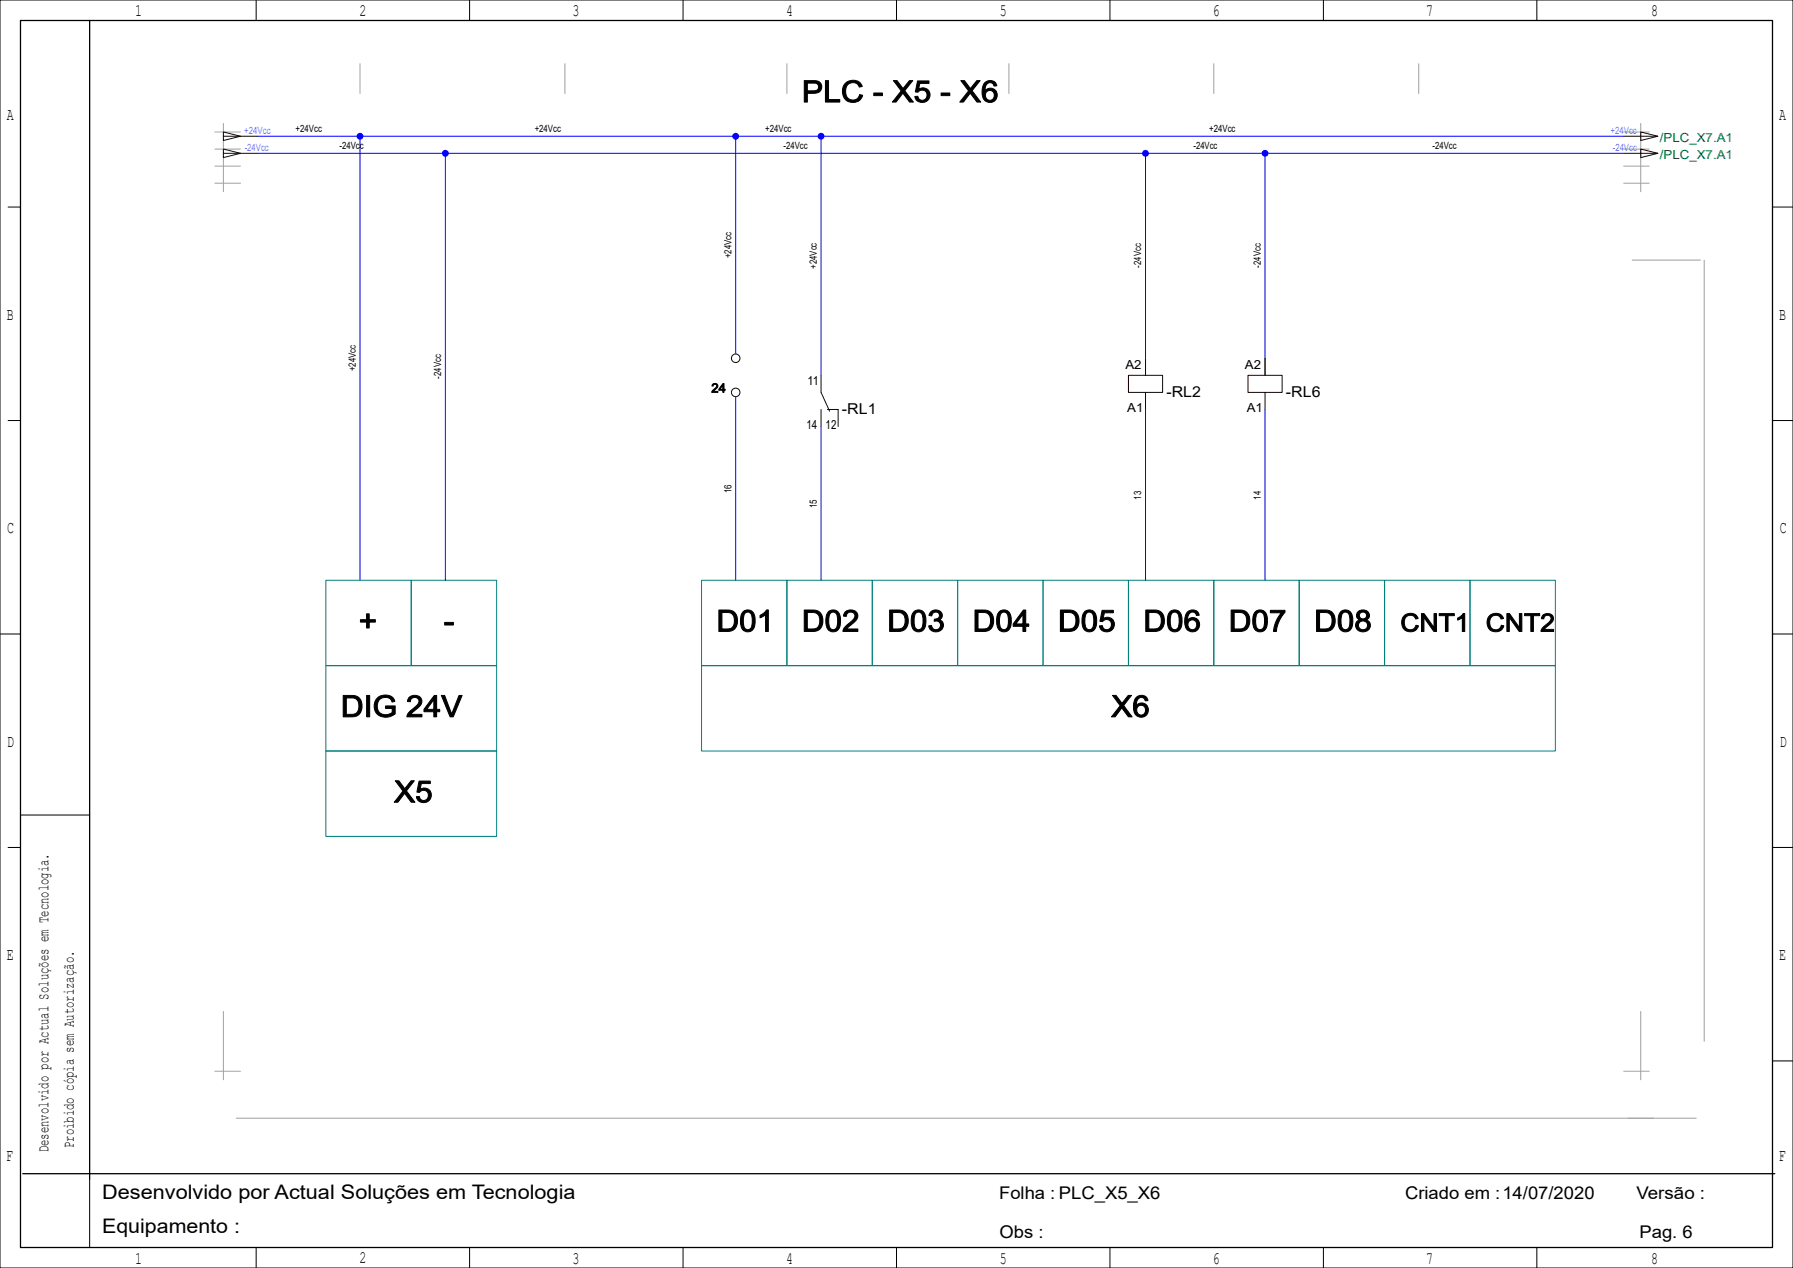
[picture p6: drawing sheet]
<svg xmlns="http://www.w3.org/2000/svg" width="420mm" height="297mm" viewBox="0 0 420 297" stroke-linecap="round" stroke-linejoin="round" font-family="sans-serif">
<g fill="none" stroke="#000" stroke-width=".23">
<path d="M0 0h420v297h-420zM60 0v4.8M110 0v4.8M160 0v4.8M210 0v4.8M260 0v4.8M310 0v4.8M360 0v4.8M1.9 48.5h2.9M415.2 48.5h4.8M1.9 98.5h2.9M415.2 98.5h4.8"/>
<path d="M0 148.5h4.8M415.2 148.5h4.7M1.9 198.5h2.9M4.8 190.9h16.2M415.2 198.5h4.8M415.2 248.5h4.8M21 276.2v16M60 292.2v4.8M110 292.2v4.8M160 292.2v4.8M210 292.2v4.8M260 292.2v4.8"/>
<path d="M310 292.2v4.8M360 292.2v4.8"/>
</g>
<path d="M4.8 4.8h410.4v287.4h-410.4zM21 4.8v271.4M5.3 274.9h410.4" fill="none" stroke="#000" stroke-width=".3"/>
<g fill="none" stroke="#a0a0a4" stroke-width=".23">
<path d="M84.3 14.9v7M132.3 14.9v7M184.3 14.9v7M236.3 14.9v7M284.3 14.9v7M332.3 14.9v7M50.3 30.9h6M50.3 34.9h6M50.3 38.9h6M52.3 28.9v16M380.3 30.9h6M380.3 34.9h6"/>
<path d="M380.3 38.9h6M384.3 28.9v16M50.3 42.9h6M380.3 42.9h6M382.3 60.9h16M399.2 60.9v183M52.3 236.9v16M384.3 236.9v16M50.3 250.9h6M380.3 250.9h6M55.3 261.9h342"/>
</g>
<g fill="none" stroke="#008080" stroke-width=".23">
<path d="M76.3 135.9h20v20h-20zM96.3 135.9h20v20h-20zM164.3 135.9h20v20h-20zM184.3 135.9h20v20h-20zM204.3 135.9h20v20h-20zM224.3 135.9h20v20h-20zM244.3 135.9h20v20h-20zM264.3 135.9h20v20h-20zM284.3 135.9h20v20h-20zM304.3 135.9h20v20h-20zM324.3 135.9h20v20h-20zM344.3 135.9h20v20h-20z"/>
<path d="M76.3 155.9h40v20h-40zM164.3 155.9h200v20h-200zM76.3 175.9h40v20h-40z"/>
</g>
<g fill="none" stroke="#240000" stroke-width=".23">
<path d="M52.3 30.9l4 1-4 1zM52.3 34.9l4 1-4 1zM52.3 31.9h8M52.3 35.9h8M380.3 31.9h8M380.3 35.9h8M384.3 30.9l4 1-4 1zM384.3 34.9l4 1-4 1zM192.3 87.9v4l2 4.4M192.3 95.9v4M193.8 95.9h2.5v4M264.3 87.9h8v4h-8z"/>
<path d="M268.3 83.9v4M268.3 91.9v4M292.3 87.9h8v4h-8zM296.3 83.9v4M296.3 91.9v4"/>
<circle cx="172.3" cy="83.9" r="1"/>
<circle cx="172.3" cy="91.9" r="1"/>
</g>
<path d="M60.3 31.9h320M60.3 35.9h320M84.3 31.9v104M104.3 35.9v100M172.3 31.9v51M192.3 31.9v56M268.3 35.9v48M296.3 35.9v48M172.3 92.9v43M192.3 99.9v36M268.3 95.9v40M296.3 95.9v40" fill="none" stroke="#00f" stroke-width=".23"/>
<g fill="#00f">
<circle cx="192.3" cy="31.9" r=".8"/>
<circle cx="84.3" cy="31.9" r=".8"/>
<circle cx="104.3" cy="35.9" r=".8"/>
<circle cx="172.3" cy="31.9" r=".8"/>
<circle cx="268.3" cy="35.9" r=".8"/>
<circle cx="296.3" cy="35.9" r=".8"/>
</g>
<g font-size="7">
<text x="187.8" y="23.9">PLC - X5 - X6</text>
<text x="84" y="147.9">+</text>
<text x="103.9" y="147.9">-</text>
<text x="167.8" y="147.9">D01</text>
<text x="187.8" y="147.9">D02</text>
<text x="207.8" y="147.9">D03</text>
<text x="227.8" y="147.9">D04</text>
<text x="247.8" y="147.9">D05</text>
<text x="267.8" y="147.9">D06</text>
<text x="287.8" y="147.9">D07</text>
<text x="307.8" y="147.9">D08</text>
<text x="79.8" y="167.9">DIG 24V</text>
<text x="260.3" y="167.9">X6</text>
<text x="92.3" y="187.9">X5</text>
</g>
<g font-size="5.9">
<text x="328" y="147.9">CNT1</text>
<text x="348" y="147.9">CNT2</text>
</g>
<g font-size="4.7">
<text x="23.9" y="280.9">Desenvolvido por Actual Soluções em Tecnologia</text>
<text x="23.9" y="288.9">Equipamento :</text>
</g>
<g font-size="4.1">
<text x="31.7" y="3.8">1</text>
<text x="84.2" y="3.7">2</text>
<text x="134.1" y="3.8">3</text>
<text x="184.2" y="3.8">4</text>
<text x="234.2" y="3.8">5</text>
<text x="284.1" y="3.8">6</text>
<text x="334.1" y="3.8">7</text>
<text x="386.8" y="3.8">8</text>
<text x="1.6" y="28.1">A</text>
<text x="416.8" y="28.1">A</text>
<text x="1.6" y="74.9">B</text>
<text x="416.8" y="74.9">B</text>
<text x="1.7" y="124.9">C</text>
<text x="416.9" y="124.9">C</text>
<text x="1.7" y="174.9">D</text>
<text x="416.9" y="174.9">D</text>
<text x="1.6" y="224.9">E</text>
<text x="416.8" y="224.9">E</text>
<text x="1.5" y="271.9">F</text>
<text x="416.7" y="271.9">F</text>
<text x="234" y="280.9">Folha : PLC_X5_X6</text>
<text x="329.1" y="280.9">Criado em :14/07/2020</text>
<text x="383.3" y="280.9">Versão :</text>
<text x="234.1" y="289.9">Obs :</text>
<text x="384" y="289.9">Pag. 6</text>
<text x="31.7" y="296">1</text>
<text x="84.2" y="295.9">2</text>
<text x="134.1" y="296">3</text>
<text x="184.2" y="296">4</text>
<text x="234.2" y="296">5</text>
<text x="284.1" y="296">6</text>
<text x="334.1" y="296">7</text>
<text x="386.8" y="296">8</text>
</g>
<g font-size="3.7">
<text x="11.3" y="269.9" transform="rotate(-90 11.3 269.9)">Desenvolvido por Actual Soluções em Tecnologia.</text>
<text x="17.3" y="268.9" transform="rotate(-90 17.3 268.9)">Proibido cópia sem Autorização.</text>
</g>
<g font-size="3.5">
<text x="273.2" y="92.9">-RL2</text>
<text x="301.2" y="92.9">-RL6</text>
<text x="197.2" y="96.9">-RL1</text>
</g>
<g font-size="2.9" fill="#008000">
<text x="388.8" y="33.2">/PLC_X7.A1</text>
<text x="388.8" y="37.2">/PLC_X7.A1</text>
</g>
<g font-size="2.9">
<text x="263.6" y="86.4">A2</text>
<text x="291.6" y="86.4">A2</text>
<text x="166.6" y="91.9">24</text>
<text x="189.2" y="90.2">11</text>
<text x="188.9" y="100.4">14</text>
<text x="193.4" y="100.4">12</text>
<text x="264" y="96.6">A1</text>
<text x="292" y="96.6">A1</text>
</g>
<g font-size="2.3" fill="#4891ff">
<text x="57.2" y="31.4">+24Vcc</text>
<text x="57.3" y="35.4">-24Vcc</text>
<text x="377.3" y="31.4">+24Vcc</text>
<text x="377.8" y="35.4">-24Vcc</text>
</g>
<g font-size="2.3">
<text x="69.2" y="30.9">+24Vcc</text>
<text x="79.6" y="34.9">-24Vcc</text>
<text x="125.2" y="30.9">+24Vcc</text>
<text x="179.2" y="30.9">+24Vcc</text>
<text x="183.6" y="34.9">-24Vcc</text>
<text x="279.6" y="34.9">-24Vcc</text>
<text x="283.2" y="30.9">+24Vcc</text>
<text x="335.6" y="34.9">-24Vcc</text>
<text x="171.3" y="60.5" transform="rotate(-90 171.3 60.5)">+24Vcc</text>
<text x="191.3" y="63" transform="rotate(-90 191.3 63)">+24Vcc</text>
<text x="267.3" y="62.7" transform="rotate(-90 267.3 62.7)">-24Vcc</text>
<text x="295.3" y="62.7" transform="rotate(-90 295.3 62.7)">-24Vcc</text>
<text x="83.3" y="87" transform="rotate(-90 83.3 87)">+24Vcc</text>
<text x="103.3" y="88.7" transform="rotate(-90 103.3 88.7)">-24Vcc</text>
<text x="171.3" y="115.5" transform="rotate(-90 171.3 115.5)">16</text>
<text x="191.3" y="119" transform="rotate(-90 191.3 119)">15</text>
<text x="267.3" y="117" transform="rotate(-90 267.3 117)">13</text>
<text x="295.3" y="117" transform="rotate(-90 295.3 117)">14</text>
</g>
</svg>
